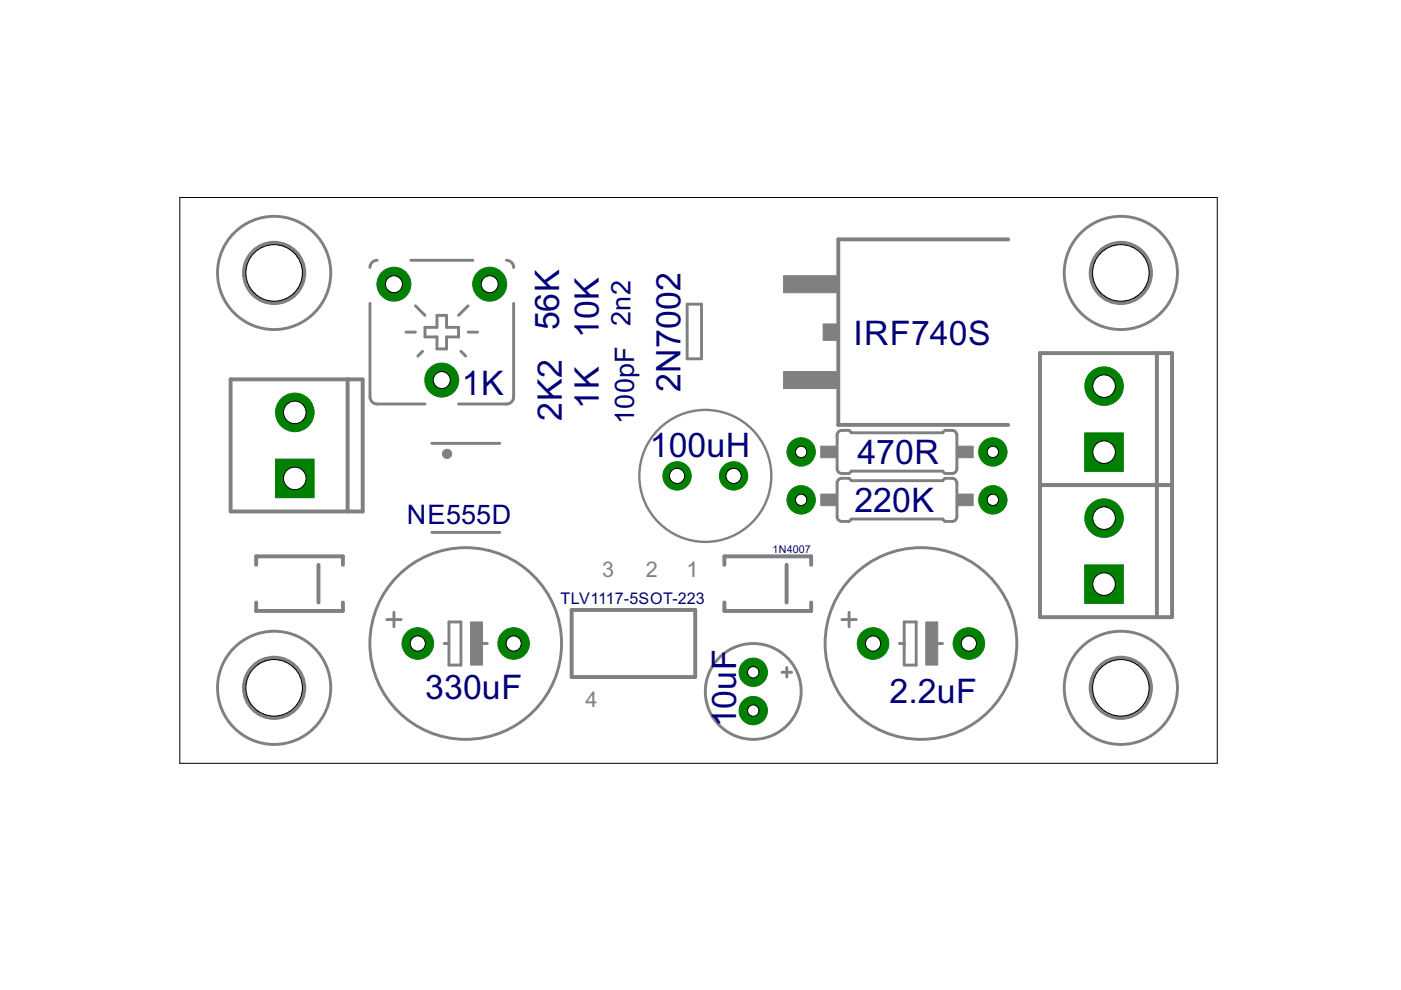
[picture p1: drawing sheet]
<svg xmlns="http://www.w3.org/2000/svg" width="297mm" height="210mm" viewBox="0 0 297 210" stroke-linecap="round" stroke-linejoin="round" font-family="sans-serif">
<g fill="none" stroke="#808080" stroke-width=".61">
<path d="M80 55.2l-1 .3-.4 .5-.2 .7M87.1 55.2h13.2M107.4 55.2l.7 .2 .5 .4 .3 .9M78.4 64.3v19.8l.2 .7 .7 .7 .7 .2h10.1M86.1 70.4h2M88.1 64.8l2 2.1M89.6 74.5l-1 1M90.1 69.4h2.5v-2.5h2.1v2.5h2.5v2h-2.5v2.6h-2.1v-2.6h-2.5zM97.7 74.5l1 1M99.3 64.8l-2.1 2.1M99.3 70.4h2M108.9 64.3v19.8l-.1 .7-.7 .7-.7 .2h-10.2"/>
<path d="M145.7 64.5h3v11.6h-3zM91.5 94h14.5M177.8 91.5l.7-.3h1.5l.5 .6h19.3l.5-.6 1.8 .1 .5 .2 .3 .8-.1 7.3-.2 .5-.7 .3h-1.6l-.5-.5h-19.3l-.5 .5h-1.8l-.6-.5-.1-.5v-7.1zM91.5 112.9h14.5M177.8 101.7l.4-.3h1.8l.5 .5h19.3l.5-.5h1.8l.5 .3 .3 .7-.1 7.4-.2 .5-.7 .3h-1.6l-.5-.6h-19.3l-.5 .6-1.8-.1-.6-.5-.1-.5v-7.1zM82 131.4h3M83.5 129.8v3.1M94.2 136.4h1M95.2 131.9h2.5v9.1h-2.5zM101.3 136.4h2M178.5 131.4h3M180 129.8v3.1"/>
<path d="M190.7 136.4h1M191.7 131.9h2.5v9.1h-2.5zM197.8 136.4h2M165.8 142.5h2M166.8 141.5v2.1"/>
<circle cx="58.1" cy="57.9" r="12"/>
<circle cx="237.6" cy="57.9" r="12"/>
<circle cx="98.7" cy="136.4" r="20.3"/>
<circle cx="195.3" cy="136.4" r="20.3"/>
<circle cx="58.1" cy="145.8" r="12"/>
<circle cx="159.7" cy="146.6" r="10.2"/>
<circle cx="237.6" cy="145.8" r="12"/>
</g>
<path d="M94.1 95.6a.98 .98 0 0 1 1.5 .1 .98 .98 0 0 1-.5 1.5 .98 .98 0 0 1-1.3-1h.8a.17 .17 0 0 1 .2-.2 .17 .17 0 0 1 .1 .3 .17 .17 0 0 1-.3 0l-.8-.1z" fill-rule="evenodd" fill="#808080" stroke="#808080" stroke-width=".21"/>
<g fill="none" stroke="#808080" stroke-width=".83">
<path d="M213.8 50.8h-36.1v39.3h36.1M220.5 74.9h28v56h-28zM245.3 74.9v56M48.9 80.4h28v28h-28zM73.7 80.4v28M54.3 119.8v-1.8h18.4v1.8M67.5 119.8v7.9M153.6 119.8v-1.8h18.4v1.8M166.8 119.8v7.9M220.5 102.8h28M54.3 127.7v1.8h18.4v-1.8M121.2 129.3h26.2v14.3h-26.2z"/>
<path d="M153.6 127.7v1.8h18.4v-1.8"/>
<circle cx="58.1" cy="57.9" r="6.4"/>
<circle cx="237.6" cy="57.9" r="6.4"/>
<circle cx="58.1" cy="145.8" r="6.4"/>
<circle cx="237.6" cy="145.8" r="6.4"/>
</g>
<g fill="#808080" stroke="#808080" stroke-width=".21">
<path d="M196.3 131.9h2.5v9.1h-2.5z"/>
<path d="M99.8 131.9h2.5v9.1h-2.5z"/>
<path d="M202.9 104.8h3.4v2.4h-3.4z"/>
<path d="M174 104.8h3.5v2.4h-3.5z"/>
<path d="M174 94.6h3.5v2.4h-3.5z"/>
<path d="M202.9 94.6h3.4v2.4h-3.4z"/>
<path d="M174.5 68.7h3.1v3.5h-3.1z"/>
<path d="M166.1 58.5h11.3v3.6h-11.3z"/>
<path d="M166.1 78.8h11.3v3.6h-11.3z"/>
</g>
<circle cx="149.5" cy="100.9" r="14" fill="none" stroke="#808080" stroke-width=".51"/>
<circle cx="185.1" cy="136.4" r="3.3" fill="#008000" stroke="#008000" stroke-width=".21"/>
<circle cx="185.1" cy="136.4" r="1.61" fill="#fff" stroke="#000" stroke-width=".21"/>
<circle cx="205.4" cy="136.4" r="3.3" fill="#008000" stroke="#008000" stroke-width=".21"/>
<circle cx="205.4" cy="136.4" r="1.61" fill="#fff" stroke="#000" stroke-width=".21"/>
<circle cx="88.6" cy="136.4" r="3.3" fill="#008000" stroke="#008000" stroke-width=".21"/>
<circle cx="88.6" cy="136.4" r="1.61" fill="#fff" stroke="#000" stroke-width=".21"/>
<circle cx="108.9" cy="136.4" r="3.3" fill="#008000" stroke="#008000" stroke-width=".21"/>
<circle cx="108.9" cy="136.4" r="1.61" fill="#fff" stroke="#000" stroke-width=".21"/>
<circle cx="169.9" cy="106" r="3" fill="#008000" stroke="#008000" stroke-width=".21"/>
<circle cx="169.9" cy="106" r="1.21" fill="#fff" stroke="#000" stroke-width=".21"/>
<circle cx="210.5" cy="106" r="3" fill="#008000" stroke="#008000" stroke-width=".21"/>
<circle cx="210.5" cy="106" r="1.21" fill="#fff" stroke="#000" stroke-width=".21"/>
<circle cx="210.5" cy="95.8" r="3" fill="#008000" stroke="#008000" stroke-width=".21"/>
<circle cx="210.5" cy="95.8" r="1.21" fill="#fff" stroke="#000" stroke-width=".21"/>
<circle cx="169.9" cy="95.8" r="3" fill="#008000" stroke="#008000" stroke-width=".21"/>
<circle cx="169.9" cy="95.8" r="1.21" fill="#fff" stroke="#000" stroke-width=".21"/>
<path d="M230 119.8h8.2v8.1h-8.2z" fill="#008000" stroke="#008000" stroke-width=".21"/>
<circle cx="234.1" cy="123.8" r="2.39" fill="#fff" stroke="#000" stroke-width=".21"/>
<circle cx="234.1" cy="109.9" r="4.1" fill="#008000" stroke="#008000" stroke-width=".21"/>
<circle cx="234.1" cy="109.9" r="2.39" fill="#fff" stroke="#000" stroke-width=".21"/>
<path d="M58.4 97.3h8.2v8.2h-8.2z" fill="#008000" stroke="#008000" stroke-width=".21"/>
<circle cx="62.5" cy="101.4" r="2.39" fill="#fff" stroke="#000" stroke-width=".21"/>
<circle cx="62.5" cy="87.4" r="4.1" fill="#008000" stroke="#008000" stroke-width=".21"/>
<circle cx="62.5" cy="87.4" r="2.39" fill="#fff" stroke="#000" stroke-width=".21"/>
<path d="M230 91.8h8.2v8.1h-8.2z" fill="#008000" stroke="#008000" stroke-width=".21"/>
<circle cx="234.1" cy="95.9" r="2.39" fill="#fff" stroke="#000" stroke-width=".21"/>
<circle cx="234.1" cy="81.9" r="4.1" fill="#008000" stroke="#008000" stroke-width=".21"/>
<circle cx="234.1" cy="81.9" r="2.39" fill="#fff" stroke="#000" stroke-width=".21"/>
<circle cx="159.7" cy="150.7" r="3" fill="#008000" stroke="#008000" stroke-width=".21"/>
<circle cx="159.7" cy="150.7" r="1.21" fill="#fff" stroke="#000" stroke-width=".21"/>
<circle cx="159.7" cy="142.5" r="3" fill="#008000" stroke="#008000" stroke-width=".21"/>
<circle cx="159.7" cy="142.5" r="1.21" fill="#fff" stroke="#000" stroke-width=".21"/>
<circle cx="155.5" cy="100.9" r="3" fill="#008000" stroke="#008000" stroke-width=".21"/>
<circle cx="155.5" cy="100.9" r="1.61" fill="#fff" stroke="#000" stroke-width=".21"/>
<circle cx="143.6" cy="100.9" r="3" fill="#008000" stroke="#008000" stroke-width=".21"/>
<circle cx="143.6" cy="100.9" r="1.61" fill="#fff" stroke="#000" stroke-width=".21"/>
<circle cx="93.7" cy="80.6" r="3.6" fill="#008000" stroke="#008000" stroke-width=".21"/>
<circle cx="93.7" cy="80.6" r="1.8" fill="#fff" stroke="#000" stroke-width=".21"/>
<circle cx="103.8" cy="60.3" r="3.6" fill="#008000" stroke="#008000" stroke-width=".21"/>
<circle cx="103.8" cy="60.3" r="1.8" fill="#fff" stroke="#000" stroke-width=".21"/>
<circle cx="83.5" cy="60.3" r="3.6" fill="#008000" stroke="#008000" stroke-width=".21"/>
<circle cx="83.5" cy="60.3" r="1.8" fill="#fff" stroke="#000" stroke-width=".21"/>
<g fill="none" stroke="#000" stroke-width=".21">
<path d="M38.1 41.9h220v119.9h-220z"/>
<circle cx="58.1" cy="57.9" r="6"/>
<circle cx="237.6" cy="57.9" r="6"/>
<circle cx="58.1" cy="145.8" r="6"/>
<circle cx="237.6" cy="145.8" r="6"/>
</g>
<g font-size="8" fill="#000080">
<text x="118.5" y="70.1" transform="rotate(-90 118.5 70.1)">56K</text>
<text x="127" y="71.7" transform="rotate(-90 127 71.7)">10K</text>
<text x="181" y="73.3">IRF740S</text>
<text x="97.9" y="83.7">1K</text>
<text x="144.3" y="83.2" transform="rotate(-90 144.3 83.2)">2N7002</text>
<text x="119.2" y="89.2" transform="rotate(-90 119.2 89.2)">2K2</text>
<text x="127" y="86.6" transform="rotate(-90 127 86.6)">1K</text>
<text x="137.8" y="96.9">100uH</text>
<text x="181.8" y="98.4">470R</text>
<text x="181.1" y="108.5">220K</text>
<text x="90.2" y="148.3">330uF</text>
<text x="188.6" y="149">2.2uF</text>
<text x="156.1" y="154.2" transform="rotate(-90 156.1 154.2)">10uF</text>
</g>
<g font-size="6.4" fill="#000080">
<text x="134.5" y="89.8" transform="rotate(-90 134.5 89.8)">100pF 2n2</text>
<text x="86.3" y="111">NE555D</text>
</g>
<g font-size="5.1" fill="#808080">
<text x="127.7" y="122.4">3</text>
<text x="136.9" y="122.4">2</text>
<text x="145.6" y="122.4">1</text>
<text x="124.1" y="149.9">4</text>
</g>
<text font-size="3.8" fill="#000080" x="118.8" y="128.1">TLV1117-5SOT-223</text>
<text font-size="2.5" fill="#000080" x="163.8" y="117.1">1N4007</text>
</svg>
